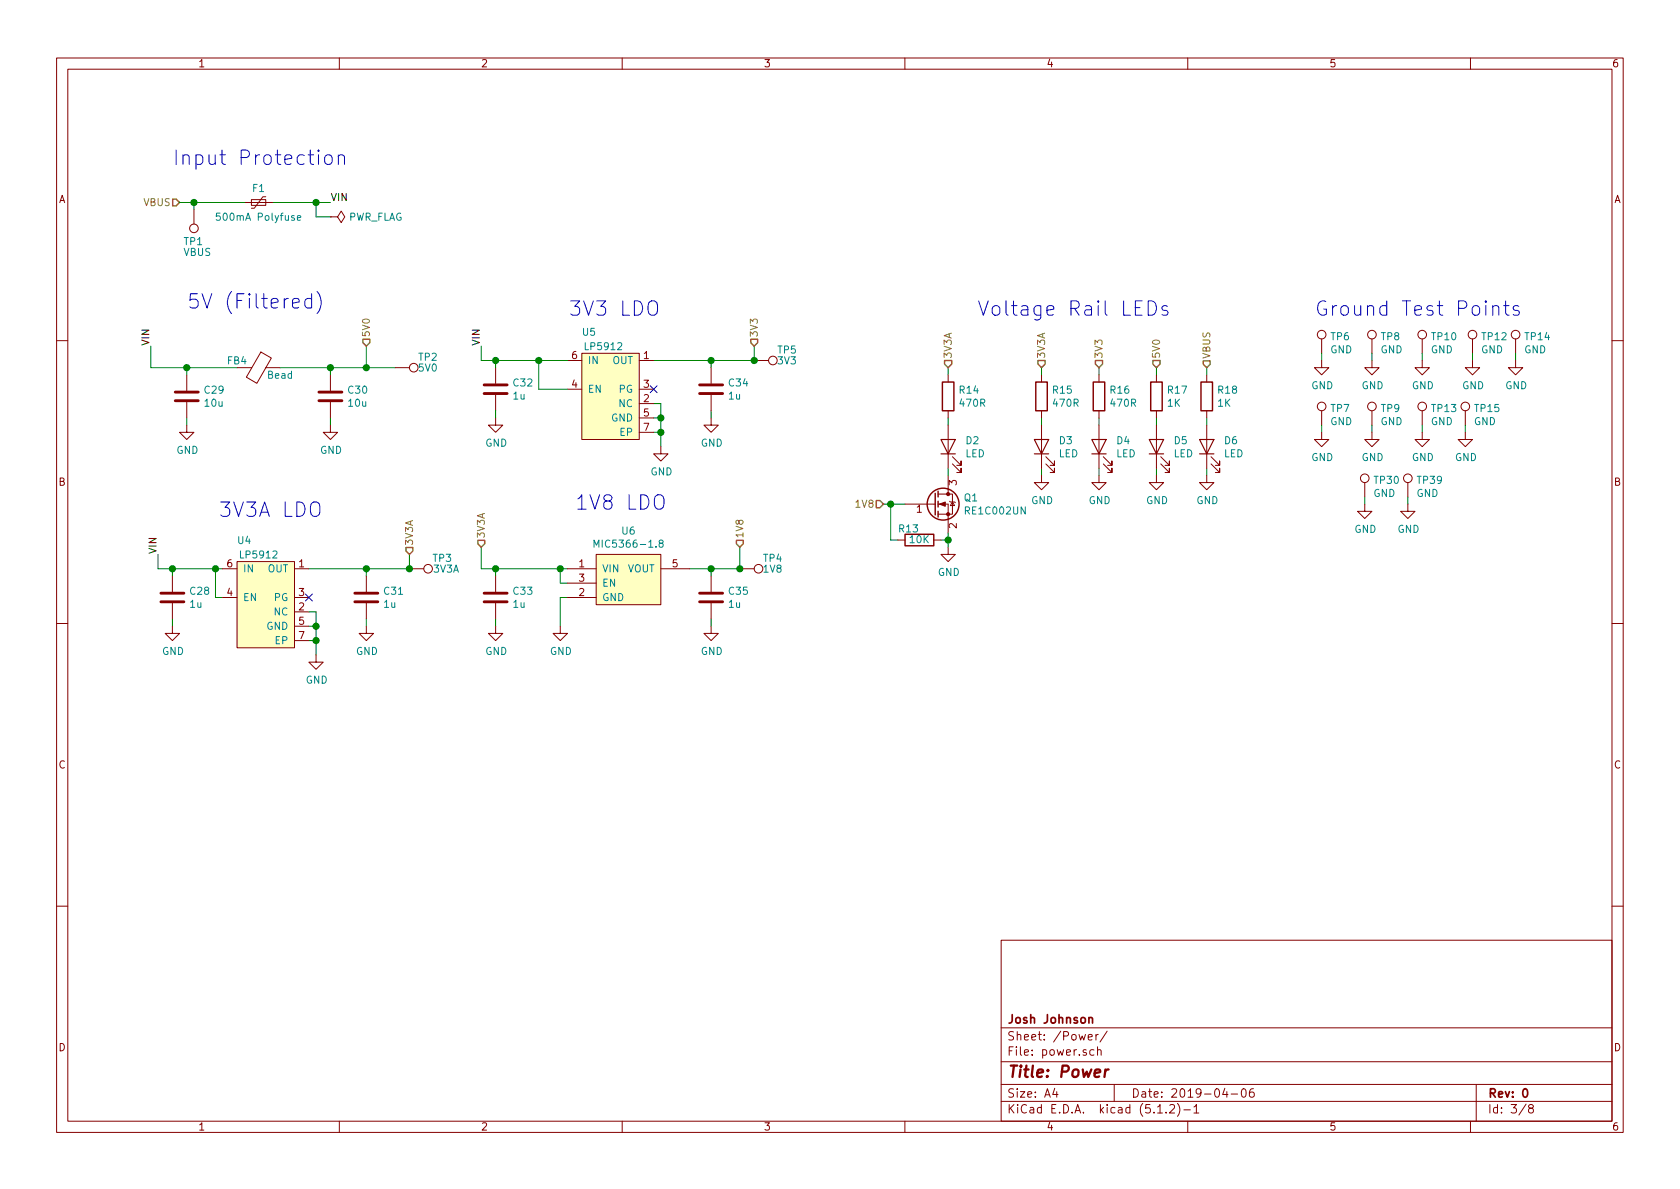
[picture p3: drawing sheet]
EESchema Schematic File Version 4
LIBS:VNA-cache
EELAYER 29 0
EELAYER END
$Descr A4 11693 8268
encoding utf-8
Sheet 3 8
Title "Power"
Date "2019-04-06"
Rev "0"
Comp "Josh Johnson"
Comment1 ""
Comment2 ""
Comment3 ""
Comment4 ""
$EndDescr
$Comp
L Device:C C?
U 1 1
P 3450 4150
AR Path="/5CA81007/5CAA0A92" Ref="C?"  Part="1" 
AR Path="/5CA96610/5CAA0A92" Ref="C33"  Part="1" 
F 0 "C33" H 3565 4196 50  0000 L CNN
F 1 "1u" H 3565 4105 50  0000 L CNN
F 2 "Capacitor_SMD:C_0603_1608Metric" H 3488 4000 50  0001 C CNN
F 3 "~" H 3450 4150 50  0001 C CNN
	1    3450 4150
	1    0    0    -1  
$EndComp
$Comp
L Device:C C?
U 1 1
P 4950 4150
AR Path="/5CA81007/5CAA0A98" Ref="C?"  Part="1" 
AR Path="/5CA96610/5CAA0A98" Ref="C35"  Part="1" 
F 0 "C35" H 5065 4196 50  0000 L CNN
F 1 "1u" H 5065 4105 50  0000 L CNN
F 2 "Capacitor_SMD:C_0603_1608Metric" H 4988 4000 50  0001 C CNN
F 3 "~" H 4950 4150 50  0001 C CNN
	1    4950 4150
	1    0    0    -1  
$EndComp
Wire Wire Line
	3450 3950 3900 3950
Wire Wire Line
	3450 3950 3450 4000
Wire Wire Line
	4950 3950 4950 4000
$Comp
L power:GND #PWR?
U 1 1
P 4950 4350
AR Path="/5CA81007/5CAA0AA1" Ref="#PWR?"  Part="1" 
AR Path="/5CA96610/5CAA0AA1" Ref="#PWR039"  Part="1" 
F 0 "#PWR039" H 4950 4100 50  0001 C CNN
F 1 "GND" H 4955 4177 50  0000 C CNN
F 2 "" H 4950 4350 50  0001 C CNN
F 3 "" H 4950 4350 50  0001 C CNN
	1    4950 4350
	1    0    0    -1  
$EndComp
$Comp
L power:GND #PWR?
U 1 1
P 3450 4350
AR Path="/5CA81007/5CAA0AA7" Ref="#PWR?"  Part="1" 
AR Path="/5CA96610/5CAA0AA7" Ref="#PWR035"  Part="1" 
F 0 "#PWR035" H 3450 4100 50  0001 C CNN
F 1 "GND" H 3455 4177 50  0000 C CNN
F 2 "" H 3450 4350 50  0001 C CNN
F 3 "" H 3450 4350 50  0001 C CNN
	1    3450 4350
	1    0    0    -1  
$EndComp
$Comp
L power:GND #PWR?
U 1 1
P 3900 4350
AR Path="/5CA81007/5CAA0AAD" Ref="#PWR?"  Part="1" 
AR Path="/5CA96610/5CAA0AAD" Ref="#PWR036"  Part="1" 
F 0 "#PWR036" H 3900 4100 50  0001 C CNN
F 1 "GND" H 3905 4177 50  0000 C CNN
F 2 "" H 3900 4350 50  0001 C CNN
F 3 "" H 3900 4350 50  0001 C CNN
	1    3900 4350
	1    0    0    -1  
$EndComp
Wire Wire Line
	3450 4300 3450 4350
Wire Wire Line
	3950 4150 3900 4150
Wire Wire Line
	3900 4150 3900 4350
Wire Wire Line
	3900 4050 3900 3950
Connection ~ 3900 3950
Wire Wire Line
	4950 4300 4950 4350
Wire Wire Line
	3450 3950 3350 3950
Wire Wire Line
	3350 3950 3350 3800
Connection ~ 3450 3950
Wire Wire Line
	5150 3950 5150 3800
Connection ~ 4950 3950
Text Notes 4000 3550 0    100  ~ 0
1V8 LDO\n
Wire Wire Line
	4950 3950 5150 3950
Wire Wire Line
	4800 3950 4950 3950
Wire Wire Line
	3950 4050 3900 4050
Wire Wire Line
	3900 3950 3950 3950
$Comp
L VNA_Symbols:MIC5366-1.8 U?
U 1 1
P 4350 4050
AR Path="/5CA81007/5CAA0ACF" Ref="U?"  Part="1" 
AR Path="/5CA96610/5CAA0ACF" Ref="U6"  Part="1" 
F 0 "U6" H 4375 4415 50  0000 C CNN
F 1 "MIC5366-1.8" H 4375 4324 50  0000 C CNN
F 2 "Package_TO_SOT_SMD:SOT-353_SC-70-5" H 4150 4350 50  0001 C CNN
F 3 "" H 4150 4350 50  0001 C CNN
	1    4350 4050
	1    0    0    -1  
$EndComp
Wire Wire Line
	1050 2400 1050 2550
Wire Wire Line
	2550 2400 2550 2550
Wire Wire Line
	1950 2550 2300 2550
Wire Wire Line
	1050 2550 1300 2550
$Comp
L Device:C C29
U 1 1
P 1300 2750
F 0 "C29" H 1415 2796 50  0000 L CNN
F 1 "10u" H 1415 2705 50  0000 L CNN
F 2 "Capacitor_SMD:C_0805_2012Metric" H 1338 2600 50  0001 C CNN
F 3 "~" H 1300 2750 50  0001 C CNN
	1    1300 2750
	1    0    0    -1  
$EndComp
$Comp
L Device:C C30
U 1 1
P 2300 2750
F 0 "C30" H 2415 2796 50  0000 L CNN
F 1 "10u" H 2415 2705 50  0000 L CNN
F 2 "Capacitor_SMD:C_0805_2012Metric" H 2338 2600 50  0001 C CNN
F 3 "~" H 2300 2750 50  0001 C CNN
	1    2300 2750
	1    0    0    -1  
$EndComp
Wire Wire Line
	2300 2900 2300 2950
Wire Wire Line
	1300 2900 1300 2950
Wire Wire Line
	1300 2600 1300 2550
Connection ~ 1300 2550
Wire Wire Line
	1300 2550 1650 2550
Wire Wire Line
	2300 2600 2300 2550
Connection ~ 2300 2550
Wire Wire Line
	2300 2550 2550 2550
$Comp
L power:GND #PWR030
U 1 1
P 1300 2950
F 0 "#PWR030" H 1300 2700 50  0001 C CNN
F 1 "GND" H 1305 2777 50  0000 C CNN
F 2 "" H 1300 2950 50  0001 C CNN
F 3 "" H 1300 2950 50  0001 C CNN
	1    1300 2950
	1    0    0    -1  
$EndComp
$Comp
L power:GND #PWR032
U 1 1
P 2300 2950
F 0 "#PWR032" H 2300 2700 50  0001 C CNN
F 1 "GND" H 2305 2777 50  0000 C CNN
F 2 "" H 2300 2950 50  0001 C CNN
F 3 "" H 2300 2950 50  0001 C CNN
	1    2300 2950
	1    0    0    -1  
$EndComp
Text Notes 1300 2150 0    100  ~ 0
5V (Filtered)
Text HLabel 3350 3800 1    49   Input ~ 0
3V3A
Text HLabel 5150 3800 1    49   Input ~ 0
1V8
Text HLabel 2550 2400 1    49   Input ~ 0
5V0
Wire Wire Line
	1550 3950 1500 3950
Wire Wire Line
	1500 3950 1500 4150
Wire Wire Line
	1500 4150 1550 4150
Connection ~ 1500 3950
$Comp
L Device:C C28
U 1 1
P 1200 4150
F 0 "C28" H 1315 4196 50  0000 L CNN
F 1 "1u" H 1315 4105 50  0000 L CNN
F 2 "Capacitor_SMD:C_0603_1608Metric" H 1238 4000 50  0001 C CNN
F 3 "~" H 1200 4150 50  0001 C CNN
	1    1200 4150
	1    0    0    -1  
$EndComp
Wire Wire Line
	1200 4300 1200 4350
$Comp
L VNA_Symbols:LP5912 U4
U 1 1
P 1850 4200
F 0 "U4" H 1700 4650 49  0000 C CNN
F 1 "LP5912" H 1800 4550 49  0000 C CNN
F 2 "Package_DFN_QFN:DFN-6-1EP_2x2mm_P0.65mm_EP1x1.6mm" H 1800 4550 49  0001 C CNN
F 3 "" H 1800 4550 49  0001 C CNN
	1    1850 4200
	1    0    0    -1  
$EndComp
Wire Wire Line
	2150 4250 2200 4250
Wire Wire Line
	2200 4250 2200 4350
Wire Wire Line
	2150 4450 2200 4450
Connection ~ 2200 4450
Wire Wire Line
	2200 4450 2200 4550
Wire Wire Line
	2150 4350 2200 4350
Connection ~ 2200 4350
Wire Wire Line
	2200 4350 2200 4450
$Comp
L power:GND #PWR031
U 1 1
P 2200 4550
F 0 "#PWR031" H 2200 4300 50  0001 C CNN
F 1 "GND" H 2205 4377 50  0000 C CNN
F 2 "" H 2200 4550 50  0001 C CNN
F 3 "" H 2200 4550 50  0001 C CNN
	1    2200 4550
	1    0    0    -1  
$EndComp
$Comp
L power:GND #PWR029
U 1 1
P 1200 4350
F 0 "#PWR029" H 1200 4100 50  0001 C CNN
F 1 "GND" H 1205 4177 50  0000 C CNN
F 2 "" H 1200 4350 50  0001 C CNN
F 3 "" H 1200 4350 50  0001 C CNN
	1    1200 4350
	1    0    0    -1  
$EndComp
Text Notes 2250 3600 2    100  ~ 0
3V3A LDO
Wire Wire Line
	1100 3850 1100 3950
Wire Wire Line
	2850 3950 2850 3850
Wire Wire Line
	2550 3950 2850 3950
Text HLabel 2850 3850 1    49   Input ~ 0
3V3A
Connection ~ 2550 3950
Wire Wire Line
	2550 3950 2550 4000
Wire Wire Line
	2150 3950 2550 3950
$Comp
L power:GND #PWR033
U 1 1
P 2550 4350
F 0 "#PWR033" H 2550 4100 50  0001 C CNN
F 1 "GND" H 2555 4177 50  0000 C CNN
F 2 "" H 2550 4350 50  0001 C CNN
F 3 "" H 2550 4350 50  0001 C CNN
	1    2550 4350
	1    0    0    -1  
$EndComp
Wire Wire Line
	2550 4300 2550 4350
$Comp
L Device:C C31
U 1 1
P 2550 4150
F 0 "C31" H 2665 4196 50  0000 L CNN
F 1 "1u" H 2665 4105 50  0000 L CNN
F 2 "Capacitor_SMD:C_0603_1608Metric" H 2588 4000 50  0001 C CNN
F 3 "~" H 2550 4150 50  0001 C CNN
	1    2550 4150
	1    0    0    -1  
$EndComp
NoConn ~ 2150 4150
Wire Wire Line
	3750 2700 3750 2500
$Comp
L Device:C C32
U 1 1
P 3450 2700
F 0 "C32" H 3565 2746 50  0000 L CNN
F 1 "1u" H 3565 2655 50  0000 L CNN
F 2 "Capacitor_SMD:C_0603_1608Metric" H 3488 2550 50  0001 C CNN
F 3 "~" H 3450 2700 50  0001 C CNN
	1    3450 2700
	1    0    0    -1  
$EndComp
Wire Wire Line
	3450 2850 3450 2900
$Comp
L power:GND #PWR034
U 1 1
P 3450 2900
F 0 "#PWR034" H 3450 2650 50  0001 C CNN
F 1 "GND" H 3455 2727 50  0000 C CNN
F 2 "" H 3450 2900 50  0001 C CNN
F 3 "" H 3450 2900 50  0001 C CNN
	1    3450 2900
	1    0    0    -1  
$EndComp
Wire Wire Line
	3350 2400 3350 2500
Wire Wire Line
	5250 2500 5250 2400
Wire Wire Line
	4950 2500 5250 2500
Text HLabel 5250 2400 1    49   Input ~ 0
3V3
Connection ~ 4950 2500
Wire Wire Line
	4950 2500 4950 2550
Wire Wire Line
	4550 2500 4950 2500
$Comp
L power:GND #PWR038
U 1 1
P 4950 2900
F 0 "#PWR038" H 4950 2650 50  0001 C CNN
F 1 "GND" H 4955 2727 50  0000 C CNN
F 2 "" H 4950 2900 50  0001 C CNN
F 3 "" H 4950 2900 50  0001 C CNN
	1    4950 2900
	1    0    0    -1  
$EndComp
Wire Wire Line
	4950 2850 4950 2900
$Comp
L Device:C C34
U 1 1
P 4950 2700
F 0 "C34" H 5065 2746 50  0000 L CNN
F 1 "1u" H 5065 2655 50  0000 L CNN
F 2 "Capacitor_SMD:C_0603_1608Metric" H 4988 2550 50  0001 C CNN
F 3 "~" H 4950 2700 50  0001 C CNN
	1    4950 2700
	1    0    0    -1  
$EndComp
Wire Wire Line
	4550 3000 4600 3000
Connection ~ 4600 3000
Wire Wire Line
	4600 3000 4600 3100
Wire Wire Line
	4550 2900 4600 2900
Connection ~ 4600 2900
Wire Wire Line
	4600 2900 4600 3000
Wire Wire Line
	4550 2800 4600 2800
Wire Wire Line
	4600 2800 4600 2900
$Comp
L power:GND #PWR037
U 1 1
P 4600 3100
F 0 "#PWR037" H 4600 2850 50  0001 C CNN
F 1 "GND" H 4605 2927 50  0000 C CNN
F 2 "" H 4600 3100 50  0001 C CNN
F 3 "" H 4600 3100 50  0001 C CNN
	1    4600 3100
	1    0    0    -1  
$EndComp
Connection ~ 3750 2500
Text Notes 4600 2200 2    100  ~ 0
3V3 LDO
$Comp
L Device:Polyfuse_Small F?
U 1 1
P 1800 1400
AR Path="/5CFF4CE3" Ref="F?"  Part="1" 
AR Path="/5CA96610/5CFF4CE3" Ref="F1"  Part="1" 
F 0 "F1" V 1700 1400 50  0000 C CNN
F 1 "500mA Polyfuse" V 1900 1400 50  0000 C CNN
F 2 "VNA_Footprints:Fuse_0805_2012Metric" H 1850 1200 50  0001 L CNN
F 3 "~" H 1800 1400 50  0001 C CNN
	1    1800 1400
	0    1    1    0   
$EndComp
Text HLabel 1250 1400 0    49   Input ~ 0
VBUS
Wire Wire Line
	1900 1400 2200 1400
Text Label 2300 1400 0    50   ~ 0
VIN
Text Label 1050 2400 1    50   ~ 0
VIN
Text Label 3350 2400 1    50   ~ 0
VIN
Text Label 1100 3850 1    50   ~ 0
VIN
Text Notes 1200 1150 0    100  ~ 0
Input Protection
Wire Wire Line
	1250 1400 1350 1400
$Comp
L power:PWR_FLAG #FLG01
U 1 1
P 2300 1500
F 0 "#FLG01" H 2300 1575 50  0001 C CNN
F 1 "PWR_FLAG" V 2300 1628 50  0000 L CNN
F 2 "" H 2300 1500 50  0001 C CNN
F 3 "~" H 2300 1500 50  0001 C CNN
	1    2300 1500
	0    1    1    0   
$EndComp
Wire Wire Line
	2200 1500 2200 1400
Connection ~ 2200 1400
Wire Wire Line
	2200 1400 2300 1400
Wire Wire Line
	2200 1500 2300 1500
Connection ~ 2550 2550
Wire Wire Line
	2550 2550 2750 2550
Wire Wire Line
	1100 3950 1200 3950
Wire Wire Line
	1200 4000 1200 3950
Connection ~ 1200 3950
Wire Wire Line
	1200 3950 1500 3950
Wire Wire Line
	3350 2500 3450 2500
Wire Wire Line
	3450 2550 3450 2500
Connection ~ 3450 2500
Wire Wire Line
	3450 2500 3750 2500
$Comp
L Connector:TestPoint TP?
U 1 1
P 5150 3950
AR Path="/5CAA2138/5D09138D" Ref="TP?"  Part="1" 
AR Path="/5CA96610/5D09138D" Ref="TP4"  Part="1" 
F 0 "TP4" V 5075 4250 50  0000 R CNN
F 1 "1V8" V 5150 4250 50  0000 R CNN
F 2 "TestPoint:TestPoint_Pad_D1.0mm" H 5350 3950 50  0001 C CNN
F 3 "~" H 5350 3950 50  0001 C CNN
	1    5150 3950
	0    1    1    0   
$EndComp
$Comp
L Device:Q_NMOS_GSD Q1
U 1 1
P 6500 3500
F 0 "Q1" H 6706 3546 50  0000 L CNN
F 1 "RE1C002UN" H 6706 3455 50  0000 L CNN
F 2 "VNA_Footprints:SOT-416" H 6700 3600 50  0001 C CNN
F 3 "~" H 6500 3500 50  0001 C CNN
	1    6500 3500
	1    0    0    -1  
$EndComp
Wire Wire Line
	6600 3700 6600 3750
$Comp
L power:GND #PWR?
U 1 1
P 6600 3800
AR Path="/5CAA2138/5D0A50EB" Ref="#PWR?"  Part="1" 
AR Path="/5CA96610/5D0A50EB" Ref="#PWR040"  Part="1" 
F 0 "#PWR040" H 6600 3550 50  0001 C CNN
F 1 "GND" H 6605 3627 50  0000 C CNN
F 2 "" H 6600 3800 50  0001 C CNN
F 3 "" H 6600 3800 50  0001 C CNN
	1    6600 3800
	1    0    0    -1  
$EndComp
$Comp
L Device:R R?
U 1 1
P 6400 3750
AR Path="/5CAA2138/5D0A50F1" Ref="R?"  Part="1" 
AR Path="/5CA96610/5D0A50F1" Ref="R13"  Part="1" 
F 0 "R13" V 6475 3750 50  0000 L CNN
F 1 "10K" V 6400 3675 50  0000 L CNN
F 2 "Resistor_SMD:R_0603_1608Metric" V 6330 3750 50  0001 C CNN
F 3 "~" H 6400 3750 50  0001 C CNN
	1    6400 3750
	0    -1   -1   0   
$EndComp
Wire Wire Line
	6300 3500 6200 3500
Wire Wire Line
	6200 3500 6200 3750
Wire Wire Line
	6200 3750 6250 3750
Wire Wire Line
	6550 3750 6600 3750
Connection ~ 6600 3750
Wire Wire Line
	6600 3750 6600 3800
Wire Wire Line
	6200 3500 6150 3500
Connection ~ 6200 3500
Wire Wire Line
	6600 2600 6600 2550
Text HLabel 6600 2550 1    50   Input ~ 0
3V3A
Text HLabel 6150 3500 0    50   Input ~ 0
1V8
Wire Wire Line
	6600 2950 6600 2900
Wire Wire Line
	6600 3250 6600 3300
$Comp
L Device:LED D2
U 1 1
P 6600 3100
F 0 "D2" V 6639 2983 50  0000 R CNN
F 1 "LED" V 6548 2983 50  0000 R CNN
F 2 "LED_SMD:LED_0603_1608Metric" H 6600 3100 50  0001 C CNN
F 3 "~" H 6600 3100 50  0001 C CNN
	1    6600 3100
	0    -1   -1   0   
$EndComp
$Comp
L Device:R R14
U 1 1
P 6600 2750
F 0 "R14" H 6670 2796 50  0000 L CNN
F 1 "470R" H 6670 2705 50  0000 L CNN
F 2 "Resistor_SMD:R_0603_1608Metric" V 6530 2750 50  0001 C CNN
F 3 "~" H 6600 2750 50  0001 C CNN
	1    6600 2750
	1    0    0    -1  
$EndComp
Text Notes 6800 2200 0    100  ~ 0
Voltage Rail LEDs
Wire Wire Line
	7250 2600 7250 2550
Text HLabel 7250 2550 1    50   Input ~ 0
3V3A
Wire Wire Line
	7250 2950 7250 2900
Wire Wire Line
	7250 3250 7250 3300
$Comp
L Device:LED D3
U 1 1
P 7250 3100
F 0 "D3" V 7289 2983 50  0000 R CNN
F 1 "LED" V 7198 2983 50  0000 R CNN
F 2 "LED_SMD:LED_0603_1608Metric" H 7250 3100 50  0001 C CNN
F 3 "~" H 7250 3100 50  0001 C CNN
	1    7250 3100
	0    -1   -1   0   
$EndComp
$Comp
L Device:R R15
U 1 1
P 7250 2750
F 0 "R15" H 7320 2796 50  0000 L CNN
F 1 "470R" H 7320 2705 50  0000 L CNN
F 2 "Resistor_SMD:R_0603_1608Metric" V 7180 2750 50  0001 C CNN
F 3 "~" H 7250 2750 50  0001 C CNN
	1    7250 2750
	1    0    0    -1  
$EndComp
$Comp
L power:GND #PWR041
U 1 1
P 7250 3300
F 0 "#PWR041" H 7250 3050 50  0001 C CNN
F 1 "GND" H 7255 3127 50  0000 C CNN
F 2 "" H 7250 3300 50  0001 C CNN
F 3 "" H 7250 3300 50  0001 C CNN
	1    7250 3300
	1    0    0    -1  
$EndComp
Wire Wire Line
	7650 2600 7650 2550
Text HLabel 7650 2550 1    50   Input ~ 0
3V3
Wire Wire Line
	7650 2950 7650 2900
Wire Wire Line
	7650 3250 7650 3300
$Comp
L Device:LED D4
U 1 1
P 7650 3100
F 0 "D4" V 7689 2983 50  0000 R CNN
F 1 "LED" V 7598 2983 50  0000 R CNN
F 2 "LED_SMD:LED_0603_1608Metric" H 7650 3100 50  0001 C CNN
F 3 "~" H 7650 3100 50  0001 C CNN
	1    7650 3100
	0    -1   -1   0   
$EndComp
$Comp
L Device:R R16
U 1 1
P 7650 2750
F 0 "R16" H 7720 2796 50  0000 L CNN
F 1 "470R" H 7720 2705 50  0000 L CNN
F 2 "Resistor_SMD:R_0603_1608Metric" V 7580 2750 50  0001 C CNN
F 3 "~" H 7650 2750 50  0001 C CNN
	1    7650 2750
	1    0    0    -1  
$EndComp
$Comp
L power:GND #PWR042
U 1 1
P 7650 3300
F 0 "#PWR042" H 7650 3050 50  0001 C CNN
F 1 "GND" H 7655 3127 50  0000 C CNN
F 2 "" H 7650 3300 50  0001 C CNN
F 3 "" H 7650 3300 50  0001 C CNN
	1    7650 3300
	1    0    0    -1  
$EndComp
Wire Wire Line
	8050 2600 8050 2550
Text HLabel 8050 2550 1    50   Input ~ 0
5V0
Wire Wire Line
	8050 2950 8050 2900
Wire Wire Line
	8050 3250 8050 3300
$Comp
L Device:LED D5
U 1 1
P 8050 3100
F 0 "D5" V 8089 2983 50  0000 R CNN
F 1 "LED" V 7998 2983 50  0000 R CNN
F 2 "LED_SMD:LED_0603_1608Metric" H 8050 3100 50  0001 C CNN
F 3 "~" H 8050 3100 50  0001 C CNN
	1    8050 3100
	0    -1   -1   0   
$EndComp
$Comp
L Device:R R17
U 1 1
P 8050 2750
F 0 "R17" H 8120 2796 50  0000 L CNN
F 1 "1K" H 8120 2705 50  0000 L CNN
F 2 "Resistor_SMD:R_0603_1608Metric" V 7980 2750 50  0001 C CNN
F 3 "~" H 8050 2750 50  0001 C CNN
	1    8050 2750
	1    0    0    -1  
$EndComp
$Comp
L power:GND #PWR043
U 1 1
P 8050 3300
F 0 "#PWR043" H 8050 3050 50  0001 C CNN
F 1 "GND" H 8055 3127 50  0000 C CNN
F 2 "" H 8050 3300 50  0001 C CNN
F 3 "" H 8050 3300 50  0001 C CNN
	1    8050 3300
	1    0    0    -1  
$EndComp
Wire Wire Line
	8400 2600 8400 2550
Wire Wire Line
	8400 2950 8400 2900
Wire Wire Line
	8400 3250 8400 3300
$Comp
L Device:LED D6
U 1 1
P 8400 3100
F 0 "D6" V 8439 2983 50  0000 R CNN
F 1 "LED" V 8348 2983 50  0000 R CNN
F 2 "LED_SMD:LED_0603_1608Metric" H 8400 3100 50  0001 C CNN
F 3 "~" H 8400 3100 50  0001 C CNN
	1    8400 3100
	0    -1   -1   0   
$EndComp
$Comp
L Device:R R18
U 1 1
P 8400 2750
F 0 "R18" H 8470 2796 50  0000 L CNN
F 1 "1K" H 8470 2705 50  0000 L CNN
F 2 "Resistor_SMD:R_0603_1608Metric" V 8330 2750 50  0001 C CNN
F 3 "~" H 8400 2750 50  0001 C CNN
	1    8400 2750
	1    0    0    -1  
$EndComp
$Comp
L power:GND #PWR044
U 1 1
P 8400 3300
F 0 "#PWR044" H 8400 3050 50  0001 C CNN
F 1 "GND" H 8405 3127 50  0000 C CNN
F 2 "" H 8400 3300 50  0001 C CNN
F 3 "" H 8400 3300 50  0001 C CNN
	1    8400 3300
	1    0    0    -1  
$EndComp
Text HLabel 8400 2550 1    49   Input ~ 0
VBUS
Connection ~ 5150 3950
$Comp
L Connector:TestPoint TP?
U 1 1
P 5250 2500
AR Path="/5CAA2138/5D0CDE80" Ref="TP?"  Part="1" 
AR Path="/5CA96610/5D0CDE80" Ref="TP5"  Part="1" 
F 0 "TP5" V 5175 2800 50  0000 R CNN
F 1 "3V3" V 5250 2800 50  0000 R CNN
F 2 "TestPoint:TestPoint_Pad_D1.0mm" H 5450 2500 50  0001 C CNN
F 3 "~" H 5450 2500 50  0001 C CNN
	1    5250 2500
	0    1    1    0   
$EndComp
Connection ~ 5250 2500
$Comp
L Connector:TestPoint TP?
U 1 1
P 2850 3950
AR Path="/5CAA2138/5D0CE693" Ref="TP?"  Part="1" 
AR Path="/5CA96610/5D0CE693" Ref="TP3"  Part="1" 
F 0 "TP3" V 2775 4250 50  0000 R CNN
F 1 "3V3A" V 2850 4300 50  0000 R CNN
F 2 "TestPoint:TestPoint_Pad_D1.0mm" H 3050 3950 50  0001 C CNN
F 3 "~" H 3050 3950 50  0001 C CNN
	1    2850 3950
	0    1    1    0   
$EndComp
Connection ~ 2850 3950
$Comp
L Connector:TestPoint TP?
U 1 1
P 2750 2550
AR Path="/5CAA2138/5D0D24A3" Ref="TP?"  Part="1" 
AR Path="/5CA96610/5D0D24A3" Ref="TP2"  Part="1" 
F 0 "TP2" V 2675 2850 50  0000 R CNN
F 1 "5V0" V 2750 2850 50  0000 R CNN
F 2 "TestPoint:TestPoint_Pad_D1.0mm" H 2950 2550 50  0001 C CNN
F 3 "~" H 2950 2550 50  0001 C CNN
	1    2750 2550
	0    1    1    0   
$EndComp
$Comp
L Connector:TestPoint TP?
U 1 1
P 1350 1450
AR Path="/5CAA2138/5D0D27F3" Ref="TP?"  Part="1" 
AR Path="/5CA96610/5D0D27F3" Ref="TP1"  Part="1" 
F 0 "TP1" H 1425 1675 50  0000 R CNN
F 1 "VBUS" H 1425 1750 50  0000 R CNN
F 2 "TestPoint:TestPoint_Pad_D1.0mm" H 1550 1450 50  0001 C CNN
F 3 "~" H 1550 1450 50  0001 C CNN
	1    1350 1450
	-1   0    0    1   
$EndComp
Wire Wire Line
	1350 1450 1350 1400
Connection ~ 1350 1400
Wire Wire Line
	1350 1400 1700 1400
$Comp
L Connector:TestPoint TP7
U 1 1
P 9200 2950
F 0 "TP7" H 9258 3068 50  0000 L CNN
F 1 "GND" H 9258 2977 50  0000 L CNN
F 2 "TestPoint:TestPoint_Pad_D1.0mm" H 9400 2950 50  0001 C CNN
F 3 "~" H 9400 2950 50  0001 C CNN
	1    9200 2950
	1    0    0    -1  
$EndComp
Wire Wire Line
	9200 2950 9200 3000
$Comp
L power:GND #PWR?
U 1 1
P 9200 3000
AR Path="/5CAA2138/5D0DF2BF" Ref="#PWR?"  Part="1" 
AR Path="/5CA96610/5D0DF2BF" Ref="#PWR046"  Part="1" 
F 0 "#PWR046" H 9200 2750 50  0001 C CNN
F 1 "GND" H 9205 2827 50  0000 C CNN
F 2 "" H 9200 3000 50  0001 C CNN
F 3 "" H 9200 3000 50  0001 C CNN
	1    9200 3000
	1    0    0    -1  
$EndComp
$Comp
L Connector:TestPoint TP9
U 1 1
P 9550 2950
F 0 "TP9" H 9608 3068 50  0000 L CNN
F 1 "GND" H 9608 2977 50  0000 L CNN
F 2 "TestPoint:TestPoint_Pad_D1.0mm" H 9750 2950 50  0001 C CNN
F 3 "~" H 9750 2950 50  0001 C CNN
	1    9550 2950
	1    0    0    -1  
$EndComp
Wire Wire Line
	9550 2950 9550 3000
$Comp
L power:GND #PWR?
U 1 1
P 9550 3000
AR Path="/5CAA2138/5D0DFAC5" Ref="#PWR?"  Part="1" 
AR Path="/5CA96610/5D0DFAC5" Ref="#PWR048"  Part="1" 
F 0 "#PWR048" H 9550 2750 50  0001 C CNN
F 1 "GND" H 9555 2827 50  0000 C CNN
F 2 "" H 9550 3000 50  0001 C CNN
F 3 "" H 9550 3000 50  0001 C CNN
	1    9550 3000
	1    0    0    -1  
$EndComp
$Comp
L Connector:TestPoint TP13
U 1 1
P 9900 2950
F 0 "TP13" H 9958 3068 50  0000 L CNN
F 1 "GND" H 9958 2977 50  0000 L CNN
F 2 "VNA_Footprints:S1751-46_smdTestPoint" H 10100 2950 50  0001 C CNN
F 3 "~" H 10100 2950 50  0001 C CNN
	1    9900 2950
	1    0    0    -1  
$EndComp
Wire Wire Line
	9900 2950 9900 3000
$Comp
L power:GND #PWR?
U 1 1
P 9900 3000
AR Path="/5CAA2138/5D0E4C81" Ref="#PWR?"  Part="1" 
AR Path="/5CA96610/5D0E4C81" Ref="#PWR052"  Part="1" 
F 0 "#PWR052" H 9900 2750 50  0001 C CNN
F 1 "GND" H 9905 2827 50  0000 C CNN
F 2 "" H 9900 3000 50  0001 C CNN
F 3 "" H 9900 3000 50  0001 C CNN
	1    9900 3000
	1    0    0    -1  
$EndComp
$Comp
L Connector:TestPoint TP15
U 1 1
P 10200 2950
F 0 "TP15" H 10258 3068 50  0000 L CNN
F 1 "GND" H 10258 2977 50  0000 L CNN
F 2 "VNA_Footprints:S1751-46_smdTestPoint" H 10400 2950 50  0001 C CNN
F 3 "~" H 10400 2950 50  0001 C CNN
	1    10200 2950
	1    0    0    -1  
$EndComp
Wire Wire Line
	10200 2950 10200 3000
$Comp
L power:GND #PWR?
U 1 1
P 10200 3000
AR Path="/5CAA2138/5D0E770C" Ref="#PWR?"  Part="1" 
AR Path="/5CA96610/5D0E770C" Ref="#PWR054"  Part="1" 
F 0 "#PWR054" H 10200 2750 50  0001 C CNN
F 1 "GND" H 10205 2827 50  0000 C CNN
F 2 "" H 10200 3000 50  0001 C CNN
F 3 "" H 10200 3000 50  0001 C CNN
	1    10200 3000
	1    0    0    -1  
$EndComp
Text Notes 9150 2200 0    100  ~ 0
Ground Test Points
$Comp
L Connector:TestPoint TP6
U 1 1
P 9200 2450
F 0 "TP6" H 9258 2568 50  0000 L CNN
F 1 "GND" H 9258 2477 50  0000 L CNN
F 2 "TestPoint:TestPoint_Pad_D1.0mm" H 9400 2450 50  0001 C CNN
F 3 "~" H 9400 2450 50  0001 C CNN
	1    9200 2450
	1    0    0    -1  
$EndComp
Wire Wire Line
	9200 2450 9200 2500
$Comp
L power:GND #PWR?
U 1 1
P 9200 2500
AR Path="/5CAA2138/5D0FE7F7" Ref="#PWR?"  Part="1" 
AR Path="/5CA96610/5D0FE7F7" Ref="#PWR045"  Part="1" 
F 0 "#PWR045" H 9200 2250 50  0001 C CNN
F 1 "GND" H 9205 2327 50  0000 C CNN
F 2 "" H 9200 2500 50  0001 C CNN
F 3 "" H 9200 2500 50  0001 C CNN
	1    9200 2500
	1    0    0    -1  
$EndComp
$Comp
L Connector:TestPoint TP8
U 1 1
P 9550 2450
F 0 "TP8" H 9608 2568 50  0000 L CNN
F 1 "GND" H 9608 2477 50  0000 L CNN
F 2 "TestPoint:TestPoint_Pad_D1.0mm" H 9750 2450 50  0001 C CNN
F 3 "~" H 9750 2450 50  0001 C CNN
	1    9550 2450
	1    0    0    -1  
$EndComp
Wire Wire Line
	9550 2450 9550 2500
$Comp
L power:GND #PWR?
U 1 1
P 9550 2500
AR Path="/5CAA2138/5D0FE804" Ref="#PWR?"  Part="1" 
AR Path="/5CA96610/5D0FE804" Ref="#PWR047"  Part="1" 
F 0 "#PWR047" H 9550 2250 50  0001 C CNN
F 1 "GND" H 9555 2327 50  0000 C CNN
F 2 "" H 9550 2500 50  0001 C CNN
F 3 "" H 9550 2500 50  0001 C CNN
	1    9550 2500
	1    0    0    -1  
$EndComp
$Comp
L Connector:TestPoint TP10
U 1 1
P 9900 2450
F 0 "TP10" H 9958 2568 50  0000 L CNN
F 1 "GND" H 9958 2477 50  0000 L CNN
F 2 "TestPoint:TestPoint_Pad_D1.0mm" H 10100 2450 50  0001 C CNN
F 3 "~" H 10100 2450 50  0001 C CNN
	1    9900 2450
	1    0    0    -1  
$EndComp
Wire Wire Line
	9900 2450 9900 2500
$Comp
L power:GND #PWR?
U 1 1
P 9900 2500
AR Path="/5CAA2138/5D0FE811" Ref="#PWR?"  Part="1" 
AR Path="/5CA96610/5D0FE811" Ref="#PWR049"  Part="1" 
F 0 "#PWR049" H 9900 2250 50  0001 C CNN
F 1 "GND" H 9905 2327 50  0000 C CNN
F 2 "" H 9900 2500 50  0001 C CNN
F 3 "" H 9900 2500 50  0001 C CNN
	1    9900 2500
	1    0    0    -1  
$EndComp
$Comp
L Connector:TestPoint TP12
U 1 1
P 10250 2450
F 0 "TP12" H 10308 2568 50  0000 L CNN
F 1 "GND" H 10308 2477 50  0000 L CNN
F 2 "VNA_Footprints:S1751-46_smdTestPoint" H 10450 2450 50  0001 C CNN
F 3 "~" H 10450 2450 50  0001 C CNN
	1    10250 2450
	1    0    0    -1  
$EndComp
Wire Wire Line
	10250 2450 10250 2500
$Comp
L power:GND #PWR?
U 1 1
P 10250 2500
AR Path="/5CAA2138/5D0FE81E" Ref="#PWR?"  Part="1" 
AR Path="/5CA96610/5D0FE81E" Ref="#PWR051"  Part="1" 
F 0 "#PWR051" H 10250 2250 50  0001 C CNN
F 1 "GND" H 10255 2327 50  0000 C CNN
F 2 "" H 10250 2500 50  0001 C CNN
F 3 "" H 10250 2500 50  0001 C CNN
	1    10250 2500
	1    0    0    -1  
$EndComp
$Comp
L Connector:TestPoint TP14
U 1 1
P 10550 2450
F 0 "TP14" H 10608 2568 50  0000 L CNN
F 1 "GND" H 10608 2477 50  0000 L CNN
F 2 "VNA_Footprints:S1751-46_smdTestPoint" H 10750 2450 50  0001 C CNN
F 3 "~" H 10750 2450 50  0001 C CNN
	1    10550 2450
	1    0    0    -1  
$EndComp
Wire Wire Line
	10550 2450 10550 2500
$Comp
L power:GND #PWR?
U 1 1
P 10550 2500
AR Path="/5CAA2138/5D0FE82B" Ref="#PWR?"  Part="1" 
AR Path="/5CA96610/5D0FE82B" Ref="#PWR053"  Part="1" 
F 0 "#PWR053" H 10550 2250 50  0001 C CNN
F 1 "GND" H 10555 2327 50  0000 C CNN
F 2 "" H 10550 2500 50  0001 C CNN
F 3 "" H 10550 2500 50  0001 C CNN
	1    10550 2500
	1    0    0    -1  
$EndComp
$Comp
L VNA_Symbols:Ferrite_Bead_PWR FB?
U 1 1
P 1800 2550
AR Path="/5CC68484" Ref="FB?"  Part="1" 
AR Path="/5CA96610/5CC68484" Ref="FB4"  Part="1" 
F 0 "FB4" V 1750 2400 50  0000 C CNN
F 1 "Bead" V 1850 2700 50  0000 C CNN
F 2 "VNA_Footprints:BEADC1608X95N" V 1730 2550 50  0001 C CNN
F 3 "~" H 1800 2550 50  0001 C CNN
	1    1800 2550
	0    1    1    0   
$EndComp
$Comp
L VNA_Symbols:LP5912 U5
U 1 1
P 4250 2750
F 0 "U5" H 4100 3200 49  0000 C CNN
F 1 "LP5912" H 4200 3100 49  0000 C CNN
F 2 "Package_DFN_QFN:DFN-6-1EP_2x2mm_P0.65mm_EP1x1.6mm" H 4200 3100 49  0001 C CNN
F 3 "" H 4200 3100 49  0001 C CNN
	1    4250 2750
	1    0    0    -1  
$EndComp
Wire Wire Line
	3750 2700 3950 2700
Wire Wire Line
	3750 2500 3950 2500
NoConn ~ 4550 2700
$Comp
L Connector:TestPoint TP30
U 1 1
P 9500 3450
F 0 "TP30" H 9558 3568 50  0000 L CNN
F 1 "GND" H 9558 3477 50  0000 L CNN
F 2 "TestPoint:TestPoint_THTPad_D2.0mm_Drill1.0mm" H 9700 3450 50  0001 C CNN
F 3 "~" H 9700 3450 50  0001 C CNN
	1    9500 3450
	1    0    0    -1  
$EndComp
Wire Wire Line
	9500 3450 9500 3500
$Comp
L power:GND #PWR?
U 1 1
P 9500 3500
AR Path="/5CAA2138/5CBF5252" Ref="#PWR?"  Part="1" 
AR Path="/5CA96610/5CBF5252" Ref="#PWR0127"  Part="1" 
F 0 "#PWR0127" H 9500 3250 50  0001 C CNN
F 1 "GND" H 9505 3327 50  0000 C CNN
F 2 "" H 9500 3500 50  0001 C CNN
F 3 "" H 9500 3500 50  0001 C CNN
	1    9500 3500
	1    0    0    -1  
$EndComp
$Comp
L Connector:TestPoint TP39
U 1 1
P 9800 3450
F 0 "TP39" H 9858 3568 50  0000 L CNN
F 1 "GND" H 9858 3477 50  0000 L CNN
F 2 "TestPoint:TestPoint_THTPad_D2.0mm_Drill1.0mm" H 10000 3450 50  0001 C CNN
F 3 "~" H 10000 3450 50  0001 C CNN
	1    9800 3450
	1    0    0    -1  
$EndComp
Wire Wire Line
	9800 3450 9800 3500
$Comp
L power:GND #PWR?
U 1 1
P 9800 3500
AR Path="/5CAA2138/5CBF525F" Ref="#PWR?"  Part="1" 
AR Path="/5CA96610/5CBF525F" Ref="#PWR0128"  Part="1" 
F 0 "#PWR0128" H 9800 3250 50  0001 C CNN
F 1 "GND" H 9805 3327 50  0000 C CNN
F 2 "" H 9800 3500 50  0001 C CNN
F 3 "" H 9800 3500 50  0001 C CNN
	1    9800 3500
	1    0    0    -1  
$EndComp
$EndSCHEMATC
